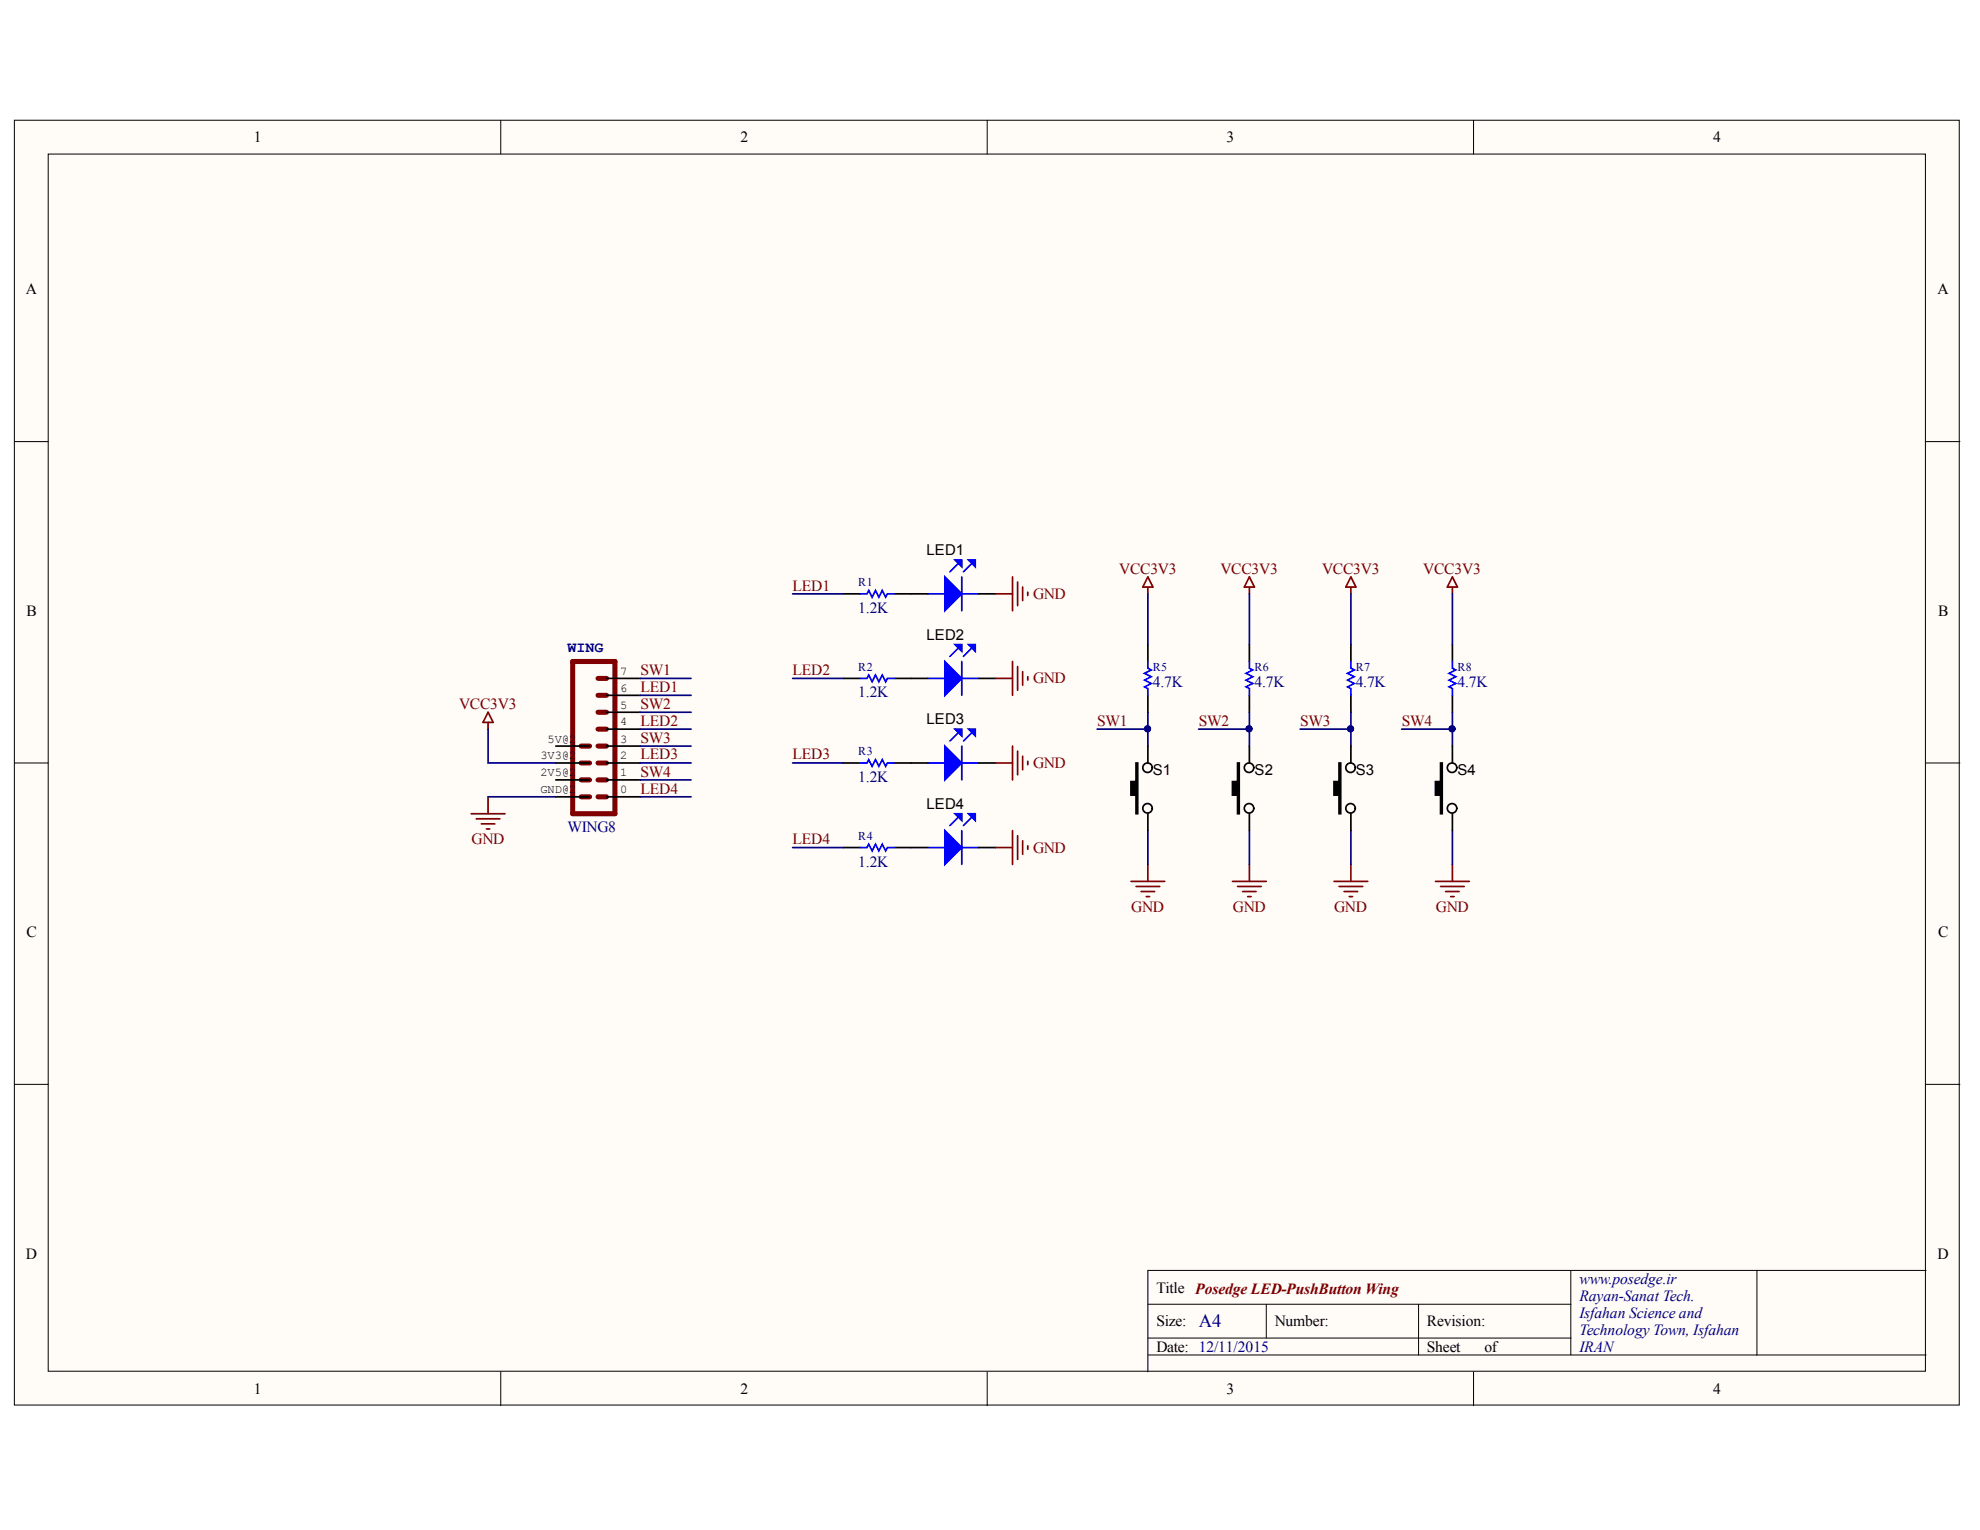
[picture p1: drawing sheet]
<svg xmlns="http://www.w3.org/2000/svg" width="279mm" height="216mm" viewBox="0 0 279 216" stroke-linecap="round" stroke-linejoin="round" font-family="sans-serif">
<g fill="#fffcf8" stroke="#000" stroke-width=".14">
<path d="M2 17h274.5v181.3h-274.5z"/>
<path d="M6.8 21.7h264.9v171.8h-264.9z"/>
</g>
<g fill="none" stroke="#000" stroke-width=".14">
<path d="M70.7 17v4.7M139.3 17v4.7M207.9 17v4.7M2 62.3h4.8M271.8 62.3h4.8M2 107.7h4.8M271.8 107.7h4.8M2 153h4.8M271.8 153h4.8M221.7 179.3v11.9M247.9 179.3h-85.9v14.3M271.8 179.3h-23.9v11.9"/>
<path d="M70.7 193.6v4.8M139.3 193.6v4.8M162 184h59.7M162 191.2h109.8M162 188.8h59.7M178.7 184v4.8M200.2 184v7.2M207.9 193.6v4.8"/>
</g>
<g fill="none" stroke="#800000" stroke-width=".24">
<path d="M162 81.4l.7 1.4h-1.4zM162 82.8v1M176.3 81.4l.7 1.4h-1.4zM176.3 82.8v1M190.6 81.4l.7 1.4h-1.4zM190.6 82.8v1M204.9 82.8v1M204.9 81.4l.8 1.4h-1.5zM66.5 114.8h4.8M67.2 115.5h3.3M67.9 116.3h1.9M68.6 117h.5"/>
<path d="M68.9 100.5l.7 1.4h-1.4zM68.9 101.9v1M68.9 112.4v2.4M159.6 124.4h4.8M160.3 125.1h3.3M161 125.8h1.9M161.7 126.5h.5M162 122v2.4M173.9 124.4h4.8M174.6 125.1h3.4M175.3 125.8h2M176.1 126.5h.4"/>
<path d="M176.3 122v2.4M188.2 124.4h4.8M189 125.1h3.3M189.7 125.8h1.9M190.4 126.5h.5M190.6 122v2.4M202.6 124.4h4.7M203.3 125.1h3.3M204 125.8h1.9M204.7 126.5h.5M204.9 122v2.4"/>
</g>
<g fill="none" stroke="#000" stroke-width=".24">
<path d="M85.6 95.7h4.8M85.6 98.1h4.8M162 91v2.3M162 98.1v2.4M176.3 91v2.3M176.3 98.1v2.4M190.6 91v2.3M190.6 98.1v2.4M204.9 91v2.3M204.9 98.1v2.4M78.4 105.3h4.8M78.4 107.7h4.8"/>
<path d="M78.4 110.1h4.8M78.4 112.4h4.8M85.6 100.5h4.8M85.6 102.9h4.8M85.6 105.3h4.8M85.6 107.7h4.8M85.6 110.1h4.8M85.6 112.4h4.8"/>
</g>
<path d="M162 93.3v1l.5 .2-1 .5 1 .5-1 .5 1 .4-1 .5 .5 .3v.9M176.3 93.3v1l.5 .2-1 .5 1 .5-1 .5 1 .4-1 .5 .5 .3v.9M190.6 93.3v1l.5 .2-1 .5 1 .5-1 .5 1 .4-1 .5 .5 .3v.9M204.9 93.3v1l.5 .2-.9 .5 .9 .5-.9 .5 .9 .4-.9 .5 .4 .3v.9" fill="none" stroke="#00f" stroke-width=".24"/>
<g fill="none" stroke="#800000" stroke-width=".72">
<path d="M80.8 93.3h6v21.5h-6zM84.4 95.7h1.2M84.4 98.1h1.2M82 105.3h1.2M82 107.7h1.2M82 110.1h1.2M82 112.4h1.2M84.4 100.5h1.2M84.4 105.3h1.2M84.4 102.9h1.2M84.4 107.7h1.2M84.4 110.1h1.2"/>
<path d="M84.4 112.4h1.2"/>
</g>
<path d="M133.3 81.4l2.4 2.4-2.4 2.4z" fill="#00f"/>
<path d="M133.3 81.4l2.4 2.4-2.4 2.4z" fill="none" stroke="#00f" stroke-width=".24"/>
<path d="M134.8 79h.9v1z" fill="#00f"/>
<path d="M134.8 79h.9v1z" fill="none" stroke="#00f" stroke-width=".24"/>
<path d="M136.7 79h.9v1z" fill="#00f"/>
<path d="M135.2 79.5l-1.2 1.2M136.7 79h.9v1zM137.1 79.5l-1.1 1.2M121.4 83.8h.9l.3-.5 .5 1 .4-1 .5 1 .5-1 .5 1 .2-.5h1M130.9 83.8h2.4M135.7 81.4v4.8M135.7 83.8h2.4" fill="none" stroke="#00f" stroke-width=".24"/>
<path d="M119 83.8h2.4M126.2 83.8h4.7M138.1 83.8h2.4" fill="none" stroke="#000" stroke-width=".24"/>
<path d="M140.5 83.8h2.4M142.9 81.4v4.8M143.6 82.1v3.4M144.3 82.8v2M145 83.6v.4" fill="none" stroke="#800000" stroke-width=".24"/>
<path d="M133.3 93.3l2.4 2.4-2.4 2.4z" fill="#00f"/>
<path d="M133.3 93.3l2.4 2.4-2.4 2.4z" fill="none" stroke="#00f" stroke-width=".24"/>
<path d="M134.8 91h.9v.9z" fill="#00f"/>
<path d="M134.8 91h.9v.9z" fill="none" stroke="#00f" stroke-width=".24"/>
<path d="M136.7 91h.9v.9z" fill="#00f"/>
<path d="M121.4 95.7h.9l.3-.4 .5 .9 .4-.9 .5 .9 .5-.9 .5 .9 .2-.5h1M130.9 95.7h2.4M135.2 91.4l-1.2 1.2M135.7 93.3v4.8M135.7 95.7h2.4M136.7 91h.9v.9zM137.1 91.4l-1.1 1.2" fill="none" stroke="#00f" stroke-width=".24"/>
<path d="M119 95.7h2.4M126.2 95.7h4.7M138.1 95.7h2.4" fill="none" stroke="#000" stroke-width=".24"/>
<path d="M140.5 95.7h2.4M142.9 93.3v4.8M143.6 94.1v3.3M144.3 94.8v1.9M145 95.5v.5" fill="none" stroke="#800000" stroke-width=".24"/>
<path d="M133.3 105.3l2.4 2.4-2.4 2.4z" fill="#00f"/>
<path d="M133.3 105.3l2.4 2.4-2.4 2.4z" fill="none" stroke="#00f" stroke-width=".24"/>
<path d="M134.8 102.9h.9v.9z" fill="#00f"/>
<path d="M134.8 102.9h.9v.9z" fill="none" stroke="#00f" stroke-width=".24"/>
<path d="M136.7 102.9h.9v.9z" fill="#00f"/>
<path d="M121.4 107.7h.9l.3-.5 .5 .9 .4-.9 .5 .9 .5-.9 .5 .9 .2-.4h1M130.9 107.7h2.4M135.2 103.4l-1.2 1.2M135.7 105.3v4.8M135.7 107.7h2.4M136.7 102.9h.9v.9zM137.1 103.4l-1.1 1.2" fill="none" stroke="#00f" stroke-width=".24"/>
<path d="M119 107.7h2.4M126.2 107.7h4.7M138.1 107.7h2.4" fill="none" stroke="#000" stroke-width=".24"/>
<path d="M140.5 107.7h2.4M142.9 105.3v4.8M143.6 106v3.3M144.3 106.7v1.9M145 107.4v.5" fill="none" stroke="#800000" stroke-width=".24"/>
<path d="M133.3 117.2l2.4 2.4-2.4 2.4z" fill="#00f"/>
<path d="M133.3 117.2l2.4 2.4-2.4 2.4z" fill="none" stroke="#00f" stroke-width=".24"/>
<path d="M134.8 114.8h.9v1z" fill="#00f"/>
<path d="M134.8 114.8h.9v1z" fill="none" stroke="#00f" stroke-width=".24"/>
<path d="M136.7 114.8h.9v1z" fill="#00f"/>
<path d="M121.4 119.6h.9l.3-.5 .5 1 .4-1 .5 1 .5-1 .5 1 .2-.5h1M130.9 119.6h2.4M135.2 115.3l-1.2 1.2M135.7 117.2v4.8M135.7 119.6h2.4M136.7 114.8h.9v1zM137.1 115.3l-1.1 1.2" fill="none" stroke="#00f" stroke-width=".24"/>
<g fill="none" stroke="#000" stroke-width=".24">
<path d="M119 119.6h2.4M126.2 119.6h4.7M138.1 119.6h2.4M160.3 107.7h.2v7.1h-.2v-2.6h-.7v-1.9h.7zM162 105.3v2.4M162 114.8v2.4M174.6 107.7h.3v7.1h-.3v-2.6h-.7v-1.9h.7zM176.3 105.3v2.4M176.3 114.8v2.4M189 107.7h.2v7.1h-.2v-2.6h-.8v-1.9h.8zM190.6 105.3v2.4M190.6 114.8v2.4"/>
<path d="M203.3 107.7h.2v7.1h-.2v-2.6h-.7v-1.9h.7zM204.9 105.3v2.4M204.9 114.8v2.4"/>
<circle cx="161.9" cy="108.3" r=".67"/>
<circle cx="161.9" cy="114.1" r=".67"/>
<circle cx="176.3" cy="108.3" r=".67"/>
<circle cx="176.3" cy="114.1" r=".67"/>
<circle cx="190.6" cy="108.3" r=".67"/>
<circle cx="190.6" cy="114.1" r=".67"/>
<circle cx="204.9" cy="108.3" r=".67"/>
<circle cx="204.9" cy="114.1" r=".67"/>
</g>
<path d="M140.5 119.6h2.4M142.9 117.2v4.8M143.6 117.9v3.4M144.3 118.6v2M145 119.4v.4" fill="none" stroke="#800000" stroke-width=".24"/>
<g fill="none" stroke="#000080" stroke-width=".24">
<path d="M90.4 95.7h7.1M90.4 98.1h7.1M111.8 95.7h7.2M111.8 83.8h7.2M162 83.8v7.2M176.3 83.8v7.2M190.6 83.8v7.2M204.9 83.8v7.2M68.9 102.9v4.8h9.5M68.9 112.4h9.5M90.4 112.4h7.1M90.4 100.5h7.1"/>
<path d="M90.4 102.9h7.1M90.4 105.3h7.1M90.4 107.7h7.1M90.4 110.1h7.1M111.8 107.7h7.2M111.8 119.6h7.2M162 100.5v2.4h-7.2M162 102.9v2.4M162 117.2v4.8M176.3 100.5v2.4h-7.2M176.3 102.9v2.4M176.3 117.2v4.8"/>
<path d="M190.6 100.5v2.4h-7.1M190.6 102.9v2.4M190.6 117.2v4.8M204.9 100.5v2.4h-7.1M204.9 102.9v2.4M204.9 117.2v4.8"/>
</g>
<g fill="#000080" stroke="#000080" stroke-width=".14">
<circle cx="176.3" cy="102.8" r=".43"/>
<circle cx="190.6" cy="102.8" r=".43"/>
<circle cx="204.9" cy="102.8" r=".43"/>
<circle cx="161.9" cy="102.8" r=".43"/>
</g>
<g fill="#000">
<path d="M160.3 107.7h.2v7.1h-.2v-2.6h-.7v-1.9h.7z" fill-rule="evenodd"/>
<path d="M174.6 107.7h.3v7.1h-.3v-2.6h-.7v-1.9h.7z" fill-rule="evenodd"/>
<path d="M189 107.7h.2v7.1h-.2v-2.6h-.8v-1.9h.8z" fill-rule="evenodd"/>
<path d="M203.3 107.7h.2v7.1h-.2v-2.6h-.7v-1.9h.7z" fill-rule="evenodd"/>
</g>
<text font-size="2.6" fill="#000080" x="169.2" y="187.3">A4</text>
<g font-size="2.2">
<text x="35.8" y="20.1">1</text>
<text x="104.5" y="20.1">2</text>
<text x="173.1" y="20.1">3</text>
<text x="241.7" y="20.1">4</text>
<text x="3.6" y="41.5">A</text>
<text x="273.4" y="41.5">A</text>
<text x="3.7" y="86.9">B</text>
<text x="273.5" y="86.9">B</text>
<text x="3.7" y="132.2">C</text>
<text x="273.5" y="132.2">C</text>
<text x="3.6" y="177.6">D</text>
<text x="273.4" y="177.6">D</text>
<text x="163.2" y="182.4">Title Posedge LED-PushButton Wing</text>
<text x="163.2" y="187.1">Size:</text>
<text x="163.2" y="190.8">Date: 12/11/2015</text>
<text x="179.9" y="187.1">Number:</text>
<text x="201.4" y="187.1">Revision:</text>
<text x="201.4" y="190.8">Sheet</text>
<text x="209.5" y="190.8">of</text>
<text x="35.8" y="196.7">1</text>
<text x="104.5" y="196.7">2</text>
<text x="173.1" y="196.7">3</text>
<text x="241.7" y="196.7">4</text>
</g>
<g font-size="2.2" fill="#800000">
<text x="111.8" y="83.3">LED1</text>
<text x="157.9" y="81">VCC3V3</text>
<text x="172.2" y="81">VCC3V3</text>
<text x="186.6" y="81">VCC3V3</text>
<text x="200.8" y="81">VCC3V3</text>
<text x="145.8" y="84.5">GND</text>
<text x="90.4" y="95.3">SW1</text>
<text x="111.8" y="95.3">LED2</text>
<text x="64.8" y="100.1">VCC3V3</text>
<text x="90.4" y="97.6">LED1</text>
<text x="90.4" y="100.1">SW2</text>
<text x="145.8" y="96.4">GND</text>
<text x="90.4" y="102.4">LED2</text>
<text x="90.4" y="107.2">LED3</text>
<text x="90.4" y="104.8">SW3</text>
<text x="111.8" y="107.2">LED3</text>
<text x="154.8" y="102.4">SW1</text>
<text x="169.2" y="102.4">SW2</text>
<text x="183.4" y="102.4">SW3</text>
<text x="197.8" y="102.4">SW4</text>
<text x="90.4" y="112">LED4</text>
<text x="90.4" y="109.6">SW4</text>
<text x="145.8" y="108.4">GND</text>
<text x="66.6" y="119.2">GND</text>
<text x="111.8" y="119.2">LED4</text>
<text x="145.8" y="120.3">GND</text>
<text x="159.6" y="128.7">GND</text>
<text x="174" y="128.7">GND</text>
<text x="188.3" y="128.7">GND</text>
<text x="202.6" y="128.7">GND</text>
</g>
<g font-size="2.2" fill="#000080">
<text x="121.1" y="86.5">1.2K</text>
<text x="121.1" y="98.4">1.2K</text>
<text x="162.7" y="96.9">4.7K</text>
<text x="177" y="96.9">4.7K</text>
<text x="191.3" y="96.9">4.7K</text>
<text x="205.7" y="96.9">4.7K</text>
<text x="121.1" y="110.3">1.2K</text>
<text x="80.1" y="117.5">WING8</text>
<text x="121.1" y="122.3">1.2K</text>
<text x="222.9" y="181.2">www.posedge.ir</text>
<text x="222.9" y="183.6">Rayan-Sanat Tech.</text>
<text x="222.9" y="186">Isfahan Science and</text>
<text x="222.9" y="188.3">TechnologyTown, Isfahan</text>
<text x="222.9" y="190.8">IRAN</text>
</g>
<g font-size="2.1">
<text x="130.7" y="78.4">LED1</text>
<text x="130.7" y="90.3">LED2</text>
<text x="130.7" y="102.2">LED3</text>
<text x="162.7" y="109.4">S1</text>
<text x="177" y="109.4">S2</text>
<text x="191.3" y="109.4">S3</text>
<text x="205.7" y="109.4">S4</text>
<text x="130.7" y="114.2">LED4</text>
</g>
<text font-size="2.1" fill="#000080" x="80.1" y="92">WING</text>
<g font-size="1.7" fill="#000080">
<text x="121.1" y="82.7">R1</text>
<text x="121.1" y="94.7">R2</text>
<text x="162.7" y="94.7">R5</text>
<text x="177" y="94.7">R6</text>
<text x="191.3" y="94.7">R7</text>
<text x="205.7" y="94.7">R8</text>
<text x="121.1" y="106.6">R3</text>
<text x="121.1" y="118.5">R4</text>
</g>
<g font-size="1.7">
<text x="87.5" y="95.3">7</text>
<text x="87.5" y="97.6">6</text>
<text x="87.5" y="100">5</text>
<text x="76.3" y="107.2">3V3@2</text>
<text x="77.3" y="104.8">5V@2</text>
<text x="87.5" y="102.3">4</text>
<text x="87.5" y="104.8">3</text>
<text x="87.5" y="107.2">2</text>
<text x="76.3" y="109.5">2V5@2</text>
<text x="76.3" y="111.9">GND@2</text>
<text x="87.5" y="109.5">1</text>
<text x="87.5" y="111.9">0</text>
</g>
</svg>
